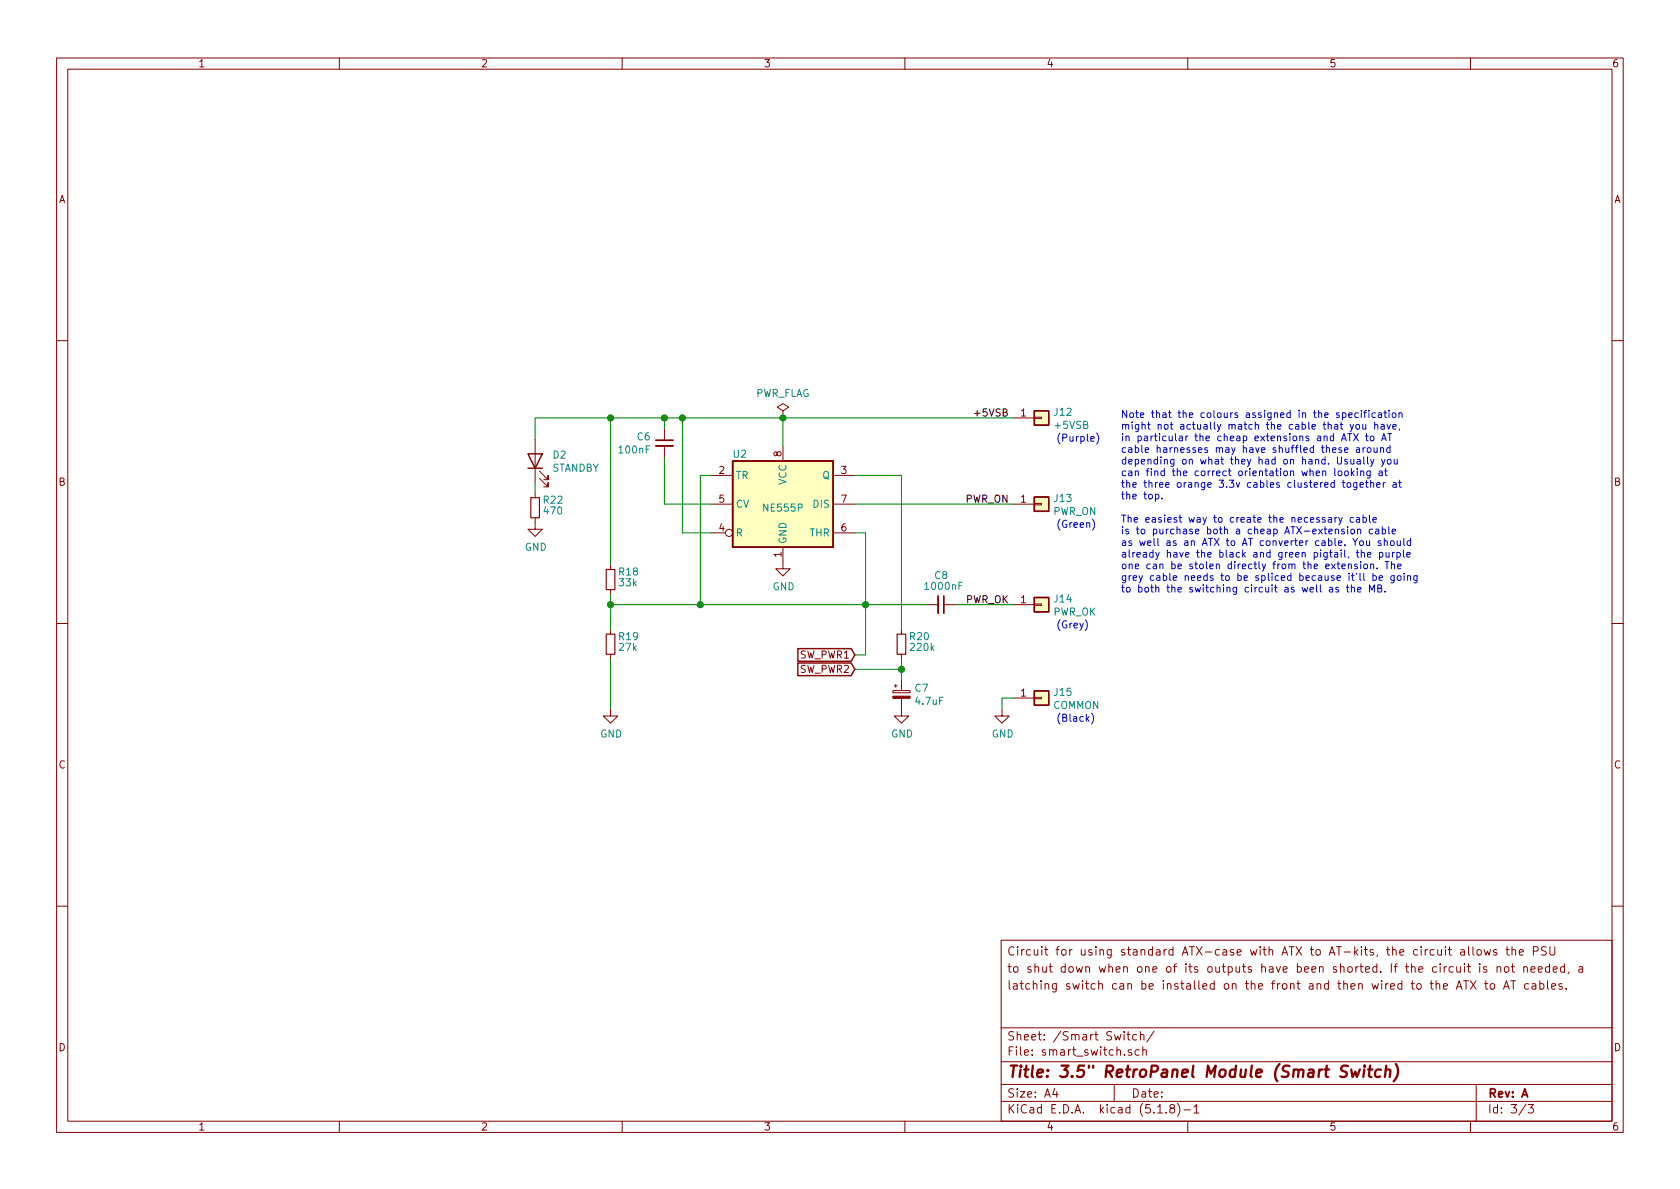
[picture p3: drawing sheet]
EESchema Schematic File Version 4
EELAYER 30 0
EELAYER END
$Descr A4 11693 8268
encoding utf-8
Sheet 3 3
Title "3.5\" RetroPanel Module (Smart Switch)"
Date ""
Rev "A"
Comp ""
Comment1 ""
Comment2 "latching switch can be installed on the front and then wired to the ATX to AT cables."
Comment3 "to shut down when one of its outputs have been shorted. If the circuit is not needed, a"
Comment4 "Circuit for using standard ATX-case with ATX to AT-kits, the circuit allows the PSU "
$EndDescr
$Comp
L Connector_Generic:Conn_01x01 J14
U 1 1
P 7250 4200
F 0 "J14" H 7330 4242 50  0000 L CNN
F 1 "PWR_OK" H 7330 4151 50  0000 L CNN
F 2 "RetroPanel:PSU_Wire" H 7250 4200 50  0001 C CNN
F 3 "~" H 7250 4200 50  0001 C CNN
	1    7250 4200
	1    0    0    -1  
$EndComp
Text Notes 7350 4375 0    50   ~ 0
(Grey)
$Comp
L Connector_Generic:Conn_01x01 J15
U 1 1
P 7250 4850
F 0 "J15" H 7330 4892 50  0000 L CNN
F 1 "COMMON" H 7330 4801 50  0000 L CNN
F 2 "RetroPanel:PSU_Wire" H 7250 4850 50  0001 C CNN
F 3 "~" H 7250 4850 50  0001 C CNN
	1    7250 4850
	1    0    0    -1  
$EndComp
Text Notes 7350 5025 0    50   ~ 0
(Black)
Text Notes 7350 3675 0    50   ~ 0
(Green)
$Comp
L Connector_Generic:Conn_01x01 J12
U 1 1
P 7250 2900
F 0 "J12" H 7330 2942 50  0000 L CNN
F 1 "+5VSB" H 7330 2851 50  0000 L CNN
F 2 "RetroPanel:PSU_Wire" H 7250 2900 50  0001 C CNN
F 3 "~" H 7250 2900 50  0001 C CNN
	1    7250 2900
	1    0    0    -1  
$EndComp
Text Notes 7350 3075 0    50   ~ 0
(Purple)
$Comp
L Timer:NE555P U2
U 1 1
P 5450 3500
F 0 "U2" H 5150 3850 50  0000 C CNN
F 1 "NE555P" H 5450 3475 50  0000 C CNN
F 2 "Package_DIP:DIP-8_W7.62mm_Socket_LongPads" H 6100 3100 50  0001 C CNN
F 3 "http://www.ti.com/lit/ds/symlink/ne555.pdf" H 6300 3100 50  0001 C CNN
	1    5450 3500
	1    0    0    -1  
$EndComp
$Comp
L power:GND #PWR0118
U 1 1
P 6975 4925
F 0 "#PWR0118" H 6975 4675 50  0001 C CNN
F 1 "GND" H 6980 4752 50  0000 C CNN
F 2 "" H 6975 4925 50  0001 C CNN
F 3 "" H 6975 4925 50  0001 C CNN
	1    6975 4925
	1    0    0    -1  
$EndComp
Wire Wire Line
	6975 4925 6975 4850
Wire Wire Line
	6975 4850 7050 4850
Wire Wire Line
	4750 2900 4750 3700
Wire Wire Line
	5450 3100 5450 2900
$Comp
L Device:C_Small C?
U 1 1
P 4625 3075
AR Path="/635DDED3/636700F3" Ref="C?"  Part="1" 
AR Path="/63655027/636700F3" Ref="C6"  Part="1" 
F 0 "C6" H 4717 3121 50  0000 L CNN
F 1 "100nF" H 4717 3030 50  0000 L CNN
F 2 "Capacitor_THT:C_Disc_D4.7mm_W2.5mm_P5.00mm" H 4625 3075 50  0001 C CNN
F 3 "~" H 4625 3075 50  0001 C CNN
	1    4625 3075
	-1   0    0    -1  
$EndComp
Wire Wire Line
	4625 2900 4625 2975
Wire Wire Line
	4625 3175 4625 3500
$Comp
L Device:R_Small R?
U 1 1
P 4250 4025
AR Path="/636747F5" Ref="R?"  Part="1" 
AR Path="/63655027/636747F5" Ref="R18"  Part="1" 
F 0 "R18" H 4300 3975 50  0000 L CNN
F 1 "33k" H 4300 4050 50  0000 L CNN
F 2 "resistor:R_Axial_DIN0207_L6.3mm_D2.5mm_P10.16mm_Horizontal" H 4250 4025 50  0001 C CNN
F 3 "~" H 4250 4025 50  0001 C CNN
	1    4250 4025
	1    0    0    1   
$EndComp
$Comp
L power:GND #PWR0119
U 1 1
P 5450 3900
F 0 "#PWR0119" H 5450 3650 50  0001 C CNN
F 1 "GND" H 5455 3727 50  0000 C CNN
F 2 "" H 5450 3900 50  0001 C CNN
F 3 "" H 5450 3900 50  0001 C CNN
	1    5450 3900
	1    0    0    -1  
$EndComp
Wire Wire Line
	4250 3925 4250 2900
Wire Wire Line
	4250 4125 4250 4200
Wire Wire Line
	6025 4200 6025 3700
Wire Wire Line
	6025 3700 5950 3700
Connection ~ 4250 4200
Wire Wire Line
	4250 4200 4250 4375
Wire Wire Line
	4950 3300 4875 3300
Wire Wire Line
	4875 3300 4875 4200
Connection ~ 5450 2900
Wire Wire Line
	4875 4200 6025 4200
Connection ~ 6025 4200
$Comp
L Device:C_Small C?
U 1 1
P 6550 4200
AR Path="/635DDED3/6367F100" Ref="C?"  Part="1" 
AR Path="/63655027/6367F100" Ref="C8"  Part="1" 
F 0 "C8" V 6750 4150 50  0000 L CNN
F 1 "1000nF" V 6675 4075 50  0000 L CNN
F 2 "Capacitor_THT:C_Disc_D4.7mm_W2.5mm_P5.00mm" H 6550 4200 50  0001 C CNN
F 3 "~" H 6550 4200 50  0001 C CNN
	1    6550 4200
	0    1    -1   0   
$EndComp
$Comp
L Device:R_Small R?
U 1 1
P 4250 4475
AR Path="/6368CB1B" Ref="R?"  Part="1" 
AR Path="/63655027/6368CB1B" Ref="R19"  Part="1" 
F 0 "R19" H 4300 4425 50  0000 L CNN
F 1 "27k" H 4300 4500 50  0000 L CNN
F 2 "resistor:R_Axial_DIN0207_L6.3mm_D2.5mm_P10.16mm_Horizontal" H 4250 4475 50  0001 C CNN
F 3 "~" H 4250 4475 50  0001 C CNN
	1    4250 4475
	1    0    0    1   
$EndComp
$Comp
L power:GND #PWR0120
U 1 1
P 6275 4925
F 0 "#PWR0120" H 6275 4675 50  0001 C CNN
F 1 "GND" H 6280 4752 50  0000 C CNN
F 2 "" H 6275 4925 50  0001 C CNN
F 3 "" H 6275 4925 50  0001 C CNN
	1    6275 4925
	1    0    0    -1  
$EndComp
$Comp
L Device:CP_Small C7
U 1 1
P 6275 4825
F 0 "C7" H 6363 4871 50  0000 L CNN
F 1 "4.7uF" H 6363 4780 50  0000 L CNN
F 2 "Capacitor_THT:CP_Radial_D4.0mm_P2.00mm" H 6275 4825 50  0001 C CNN
F 3 "~" H 6275 4825 50  0001 C CNN
	1    6275 4825
	1    0    0    -1  
$EndComp
$Comp
L Device:R_Small R?
U 1 1
P 6275 4475
AR Path="/6368FE63" Ref="R?"  Part="1" 
AR Path="/63655027/6368FE63" Ref="R20"  Part="1" 
F 0 "R20" H 6325 4425 50  0000 L CNN
F 1 "220k" H 6325 4500 50  0000 L CNN
F 2 "resistor:R_Axial_DIN0207_L6.3mm_D2.5mm_P10.16mm_Horizontal" H 6275 4475 50  0001 C CNN
F 3 "~" H 6275 4475 50  0001 C CNN
	1    6275 4475
	1    0    0    1   
$EndComp
Wire Wire Line
	6275 3300 6275 4375
Wire Wire Line
	6275 4575 6275 4650
Wire Wire Line
	6275 4650 6275 4725
Connection ~ 6275 4650
$Comp
L power:GND #PWR0121
U 1 1
P 4250 4925
F 0 "#PWR0121" H 4250 4675 50  0001 C CNN
F 1 "GND" H 4255 4752 50  0000 C CNN
F 2 "" H 4250 4925 50  0001 C CNN
F 3 "" H 4250 4925 50  0001 C CNN
	1    4250 4925
	1    0    0    -1  
$EndComp
Text GLabel 5950 4550 0    50   Input ~ 0
SW_PWR1
Text GLabel 5950 4650 0    50   Input ~ 0
SW_PWR2
Wire Wire Line
	6025 4200 6025 4550
Wire Wire Line
	5950 4550 6025 4550
Text Label 7025 2900 2    50   ~ 0
+5VSB
Wire Wire Line
	4250 4575 4250 4925
Wire Wire Line
	6025 4200 6450 4200
Wire Wire Line
	5950 4650 6275 4650
Wire Wire Line
	5950 3300 6275 3300
Text Label 7025 3500 2    50   ~ 0
PWR_ON
Text Label 7025 4200 2    50   ~ 0
PWR_OK
Wire Wire Line
	6650 4200 7050 4200
Wire Wire Line
	5950 3500 7050 3500
Wire Wire Line
	5450 2900 7050 2900
Connection ~ 4625 2900
Connection ~ 4750 2900
Wire Wire Line
	4750 2900 5450 2900
Wire Wire Line
	4625 2900 4750 2900
Wire Wire Line
	4250 4200 4875 4200
Connection ~ 4875 4200
Wire Wire Line
	4625 3500 4950 3500
Wire Wire Line
	4750 3700 4950 3700
Wire Wire Line
	4250 2900 4625 2900
$Comp
L Connector_Generic:Conn_01x01 J13
U 1 1
P 7250 3500
F 0 "J13" H 7330 3542 50  0000 L CNN
F 1 "PWR_ON" H 7330 3451 50  0000 L CNN
F 2 "RetroPanel:PSU_Wire" H 7250 3500 50  0001 C CNN
F 3 "~" H 7250 3500 50  0001 C CNN
	1    7250 3500
	1    0    0    -1  
$EndComp
$Comp
L power:PWR_FLAG #FLG0101
U 1 1
P 5450 2900
F 0 "#FLG0101" H 5450 2975 50  0001 C CNN
F 1 "PWR_FLAG" H 5450 3073 50  0000 C CNN
F 2 "" H 5450 2900 50  0001 C CNN
F 3 "~" H 5450 2900 50  0001 C CNN
	1    5450 2900
	1    0    0    -1  
$EndComp
Text Notes 7800 4125 0    50   ~ 0
Note that the colours assigned in the specification\nmight not actually match the cable that you have,\nin particular the cheap extensions and ATX to AT\ncable harnesses may have shuffled these around\ndepending on what they had on hand. Usually you\ncan find the correct orientation when looking at \nthe three orange 3.3v cables clustered together at\nthe top.\n\nThe easiest way to create the necessary cable\nis to purchase both a cheap ATX-extension cable\nas well as an ATX to AT converter cable. You should\nalready have the black and green pigtail, the purple\none can be stolen directly from the extension. The\ngrey cable needs to be spliced because it'll be going\nto both the switching circuit as well as the MB.
$EndSCHEMATC
